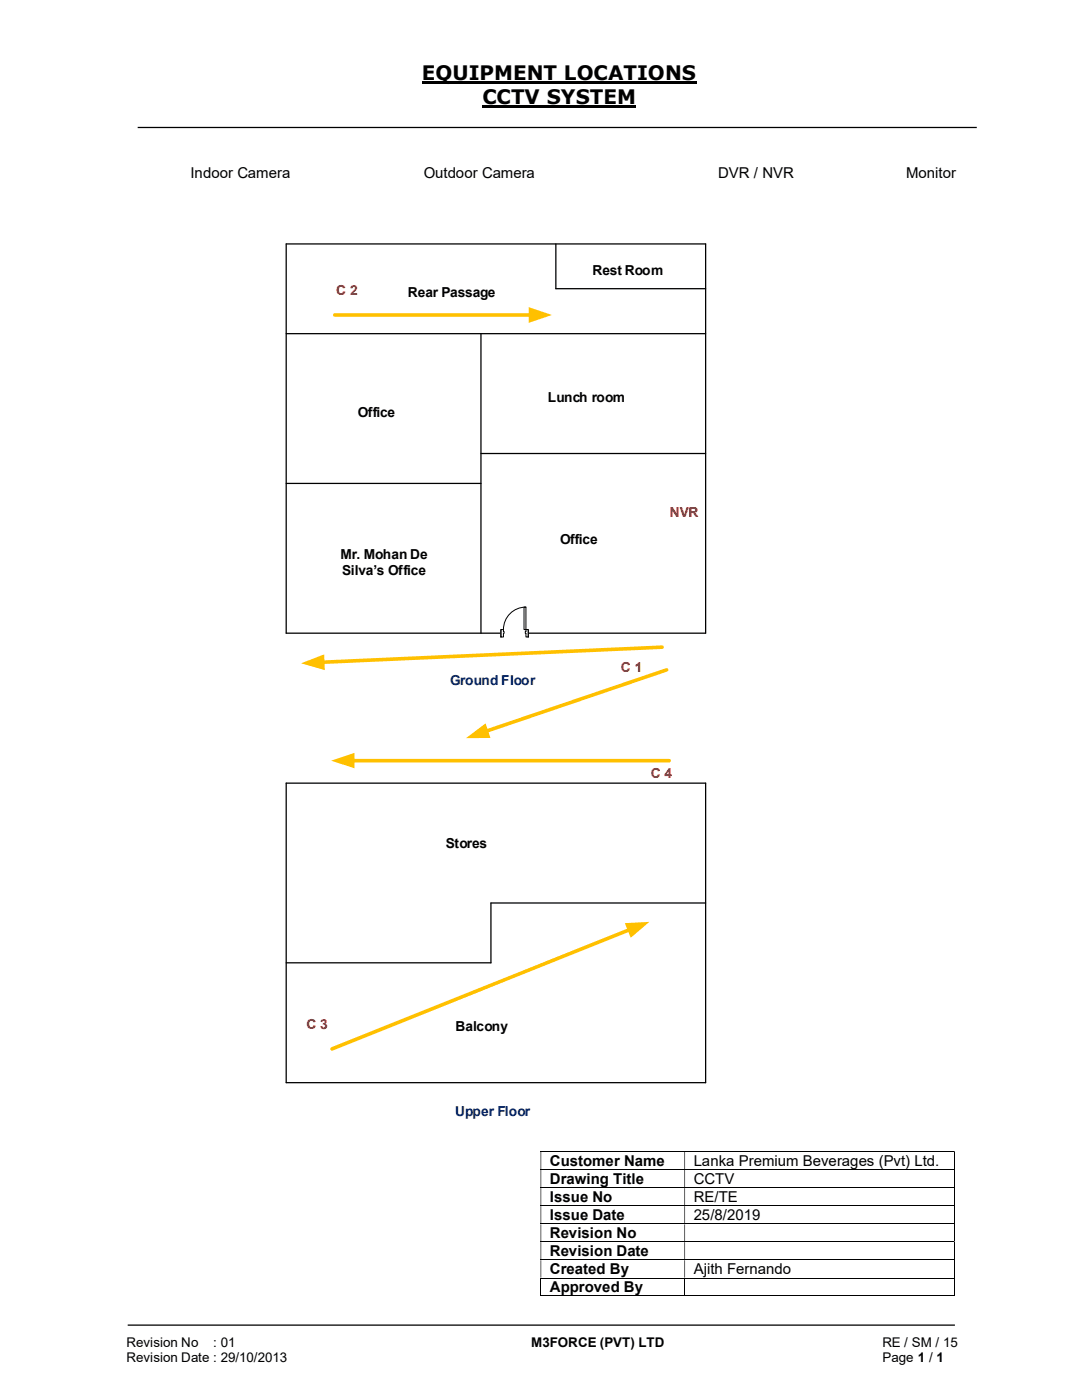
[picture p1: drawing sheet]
<svg xmlns="http://www.w3.org/2000/svg" width="216mm" height="279mm" viewBox="0 0 216 279" stroke-linecap="round" stroke-linejoin="round" font-family="sans-serif">
<path d="M84.2 16.5h54.8M96.3 21.3h30.7" fill="none" stroke="#000" stroke-width=".42"/>
<path d="M27.5 25.4h167.4M57.1 48.7h83.7M110.9 48.7v8.9h29.9M57.1 66.6h83.7M96 66.6v59.8M57.1 96.5h38.9M96 90.5h44.8M57.1 126.4h83.7M57.1 156.3h83.7M140.8 180.2h-42.8v12h-40.9M57.1 216.1h83.7M25.5 264.5h165" fill="none" stroke="#000" stroke-width=".25"/>
<g fill="none" stroke="#000" stroke-width=".2">
<path d="M107.9 229.8h82.5M107.9 233.4h82.5M107.9 237h82.5M190.5 229.9v3.4M190.5 233.5v3.4M190.5 237.1v3.4M107.9 240.6h82.5M107.9 244.3h82.5M107.9 247.8h82.5M107.9 251.4h82.5M107.9 255.1h82.5M107.9 258.6h28.7"/>
<path d="M107.9 255.1v3.6M136.6 255.1v3.6M136.7 258.6h53.7M190.5 240.7v3.5M190.5 244.3v3.4M190.5 247.9v3.4M190.5 251.5v3.5M190.5 255.1v3.6"/>
</g>
<g fill="#000">
<path d="M190.4 229.7h.1v.2h-.1zM107.9 229.9h.1v3.4h-.1zM136.6 229.9h.1v3.4h-.1z" fill-rule="evenodd"/>
<path d="M190.4 233.3h.1v.2h-.1zM107.9 233.5h.1v3.4h-.1zM136.6 233.5h.1v3.4h-.1z" fill-rule="evenodd"/>
<path d="M190.4 236.9h.1v.2h-.1zM107.9 237.1h.1v3.4h-.1zM136.6 237.1h.1v3.4h-.1z" fill-rule="evenodd"/>
<path d="M190.4 240.5h.1v.2h-.1zM107.9 240.7h.1v3.5h-.1zM136.6 240.7h.1v3.5h-.1z" fill-rule="evenodd"/>
<path d="M190.4 244.2h.1v.1h-.1zM107.9 244.3h.1v3.4h-.1zM136.6 244.3h.1v3.4h-.1z" fill-rule="evenodd"/>
<path d="M190.4 247.7h.1v.2h-.1zM107.9 247.9h.1v3.4h-.1zM136.6 247.9h.1v3.4h-.1z" fill-rule="evenodd"/>
<path d="M190.4 251.3h.1v.2h-.1zM107.9 251.5h.1v3.5h-.1zM136.6 251.5h.1v3.5h-.1z" fill-rule="evenodd"/>
</g>
<path d="M190.4 255h.1v.1h-.1zM190.4 258.6h.1v.1h-.1z" fill="#000"/>
<path d="M132.1 129.2l-67.8 3" fill="none" stroke="#ffc000" stroke-width=".72"/>
<path d="M60.1 132.4l4.6-1.8 .1 3.1z" fill="#ffc000"/>
<path d="M66.8 62.9h39.1" fill="none" stroke="#ffc000" stroke-width=".72"/>
<path d="M105.5 61.3l4.7 1.6-4.7 1.5z" fill="#ffc000"/>
<path d="M70.4 151.8h63.1" fill="none" stroke="#ffc000" stroke-width=".72"/>
<path d="M66.1 151.8l4.6-1.6v3.1z" fill="#ffc000"/>
<path d="M125.6 185.5l-59.3 23.8" fill="none" stroke="#ffc000" stroke-width=".72"/>
<path d="M124.7 184.2l4.9-.2-3.7 3.2z" fill="#ffc000"/>
<path d="M57.1 48.7v77.7M140.8 48.7v77.7" fill="none" stroke="#000" stroke-width=".25"/>
<path d="M133 133.7l-36 12.2" fill="none" stroke="#ffc000" stroke-width=".72"/>
<path d="M93 147.3l3.9-2.9 1 2.9z" fill="#ffc000"/>
<path d="M99.9 125.6h5.5v1.6h-5.5z" fill="#fff"/>
<path d="M99.9 125.6h5.5v1.6h-5.5z" fill="none" stroke="#fff" stroke-width=".2"/>
<path d="M104.9 125.6v1.5h.5v-1.5zM99.9 125.6h.6v1.5h-.6z" fill-rule="evenodd" fill="#fff"/>
<path d="M100.5 126v-.4h-.6v1.5h.6v-.7M104.9 126v-.4h.5v1.5h-.5v-.7" fill="none" stroke="#000" stroke-width=".2"/>
<path d="M104.8 126v.4h.1v-.4zM100.5 126h.1v.4h-.1z" fill-rule="evenodd" fill="#fff"/>
<path d="M99.9 125.6v1.5M100.5 126h.1v.4h-.1M104.9 121.2a4.5 4.5 0 0 0-4.4 4.4M104.9 126h-.1v.4h.1M105.4 125.6v1.5" fill="none" stroke="#000" stroke-width=".2"/>
<path d="M104.6 121.2h.3v4.4h-.3z" fill-rule="evenodd" fill="#fff"/>
<path d="M104.6 121.2h.3v4.4h-.3z" fill="none" stroke="#000" stroke-width=".2"/>
<path d="M57.1 156.3v59.8M140.8 156.3v59.8" fill="none" stroke="#000" stroke-width=".25"/>
<g font-size="4">
<text x="84.2" y="16">EQUIPMENT LOCATIONS</text>
<text x="96.3" y="20.8">CCTV SYSTEM</text>
</g>
<g font-size="3">
<text x="38" y="35.5">Indoor Camera</text>
<text x="84.5" y="35.5">Outdoor Camera</text>
<text x="143.3" y="35.5">DVR / NVR</text>
<text x="180.8" y="35.5">Monitor</text>
<text x="109.7" y="232.7">Customer Name</text>
<text x="138.4" y="232.7">Lanka Premium Beverages (Pvt) Ltd.</text>
<text x="109.7" y="236.3">Drawing Title</text>
<text x="109.7" y="239.9">Issue No</text>
<text x="138.4" y="236.3">CCTV</text>
<text x="138.4" y="239.9">RE/TE</text>
<text x="109.7" y="243.5">Issue Date</text>
<text x="138.4" y="243.5">25/8/2019</text>
<text x="109.7" y="247.1">Revision No</text>
<text x="109.7" y="250.7">Revision Date</text>
<text x="109.7" y="254.3">Created By</text>
<text x="109.7" y="257.9">Approved By</text>
<text x="138.4" y="254.3">Ajith Fernando</text>
</g>
<g font-size="2.7" fill="#c00000">
<text x="67.1" y="58.9">C 2</text>
<text x="133.6" y="103.1">NVR</text>
<text x="123.9" y="134">C 1</text>
<text x="129.9" y="155.3">C 4</text>
<text x="61.1" y="205.4">C 3</text>
</g>
<g font-size="2.7">
<text x="81.4" y="59.3">Rear Passage</text>
<text x="118.2" y="54.8">Rest Room</text>
<text x="71.4" y="83.2">Office</text>
<text x="109.3" y="80.3">Lunch room</text>
<text x="67.9" y="111.5">Mr. Mohan De</text>
<text x="111.8" y="108.6">Office</text>
<text x="68.3" y="114.7">Silva’s Office</text>
<text x="88.9" y="169.2">Stores</text>
<text x="90.9" y="205.8">Balcony</text>
<text x="25.2" y="268.8">Revision No</text>
<text x="42.6" y="268.8">: 01</text>
<text x="106" y="268.8">M3FORCE (PVT) LTD</text>
<text x="176.1" y="268.8">RE / SM / 15</text>
<text x="25.2" y="271.8">Revision Date : 29/10/2013</text>
<text x="176.1" y="271.8">Page 1 / 1</text>
</g>
<g font-size="2.7" fill="#002060">
<text x="89.8" y="136.6">Ground Floor</text>
<text x="90.8" y="222.6">Upper Floor</text>
</g>
</svg>
